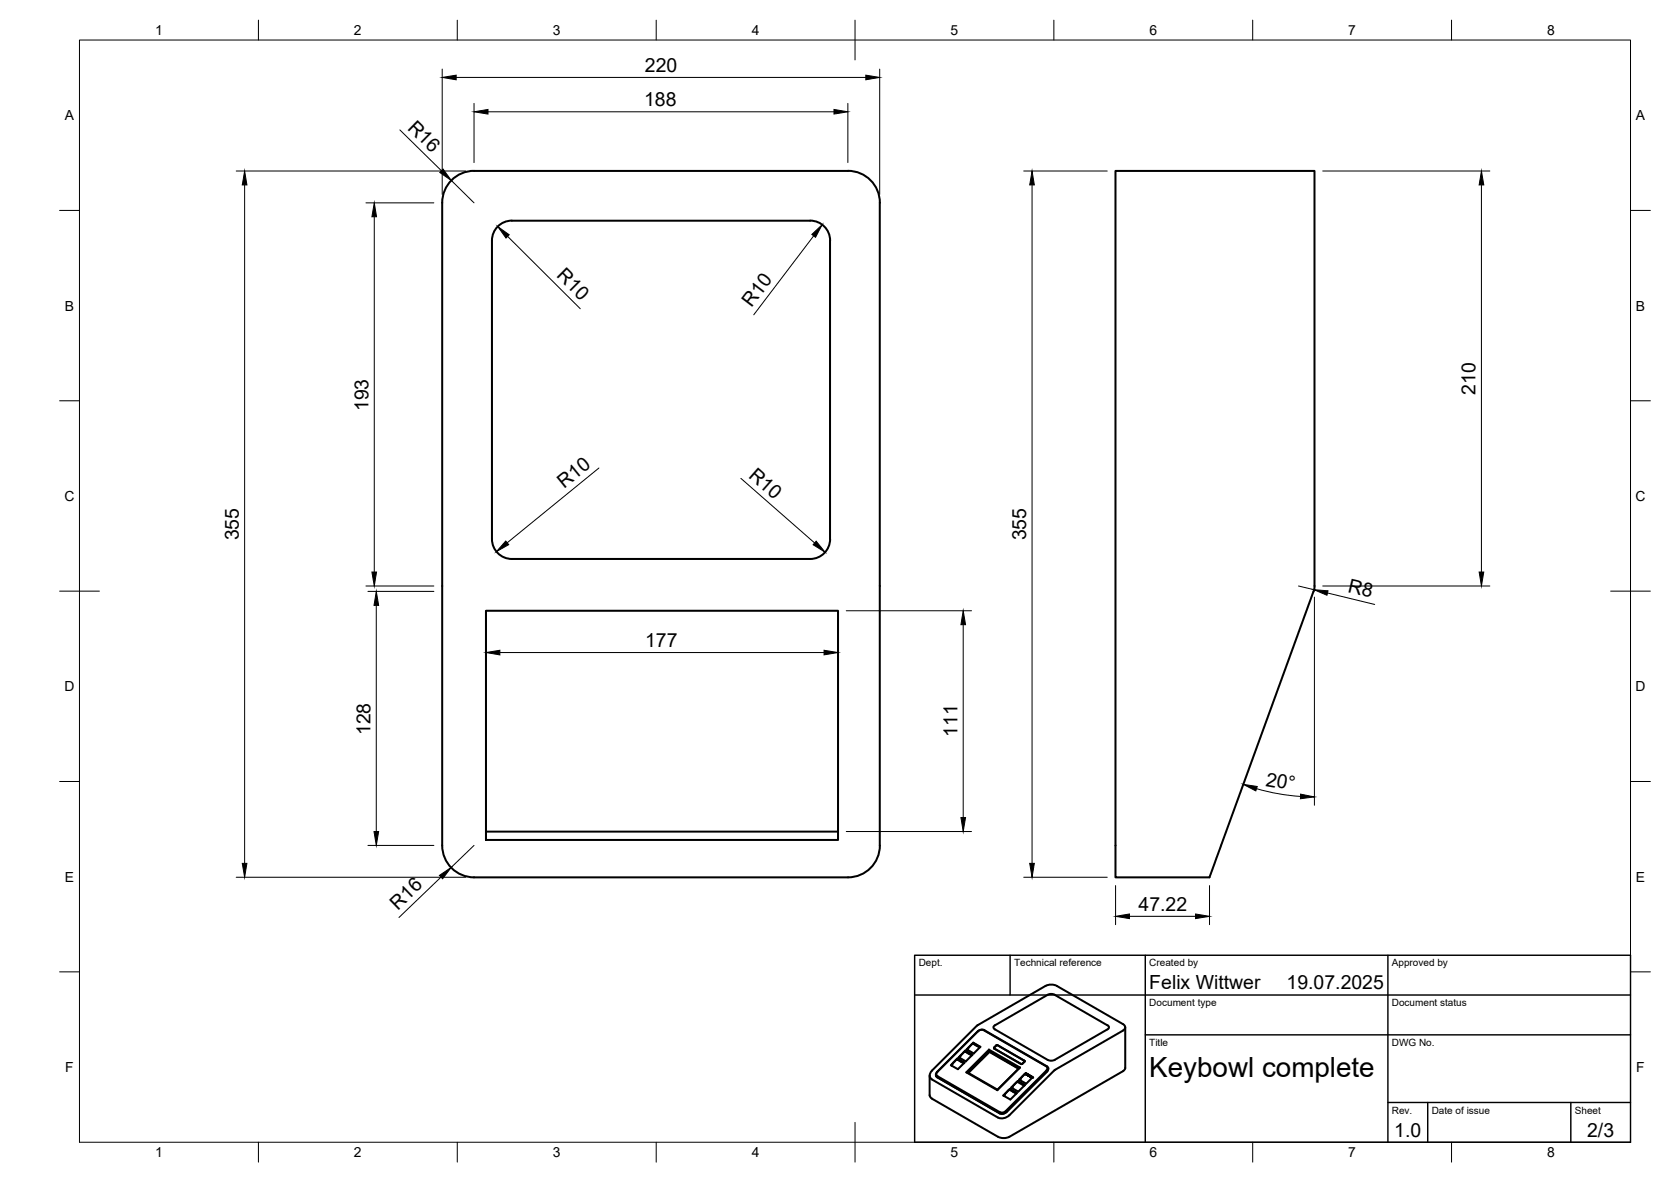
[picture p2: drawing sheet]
<svg xmlns="http://www.w3.org/2000/svg" width="420mm" height="297mm" viewBox="0 0 420 297" stroke-linecap="round" stroke-linejoin="round" font-family="sans-serif">
<!-- layer: Visible -->
<g fill="none" stroke="#000" stroke-width=".51">
<path d="M111.2 50.9a8 8 0 0 1 8-8l94 .1a8 8 0 0 1 8 7.9M111.2 51v161.5a8 8 0 0 0 8 8h94a8 8 0 0 0 8-8v-161.5M124.9 57.2a4.9 4.9 0 0 1 3.8-1.7l75-.1a5 5 0 0 1 5 5.1v75a5 5 0 0 1-5 5h-75a5 5 0 0 1-5-5v-75.1a5 5 0 0 1 1.2-3.2zM122.2 153.5h88.5v57.6h-88.5zM330.3 148.6l.2-1v-104.6h-50v177.5h23.6l26.2-71.9M122.2 209h88.5M245.6 257.8l-11.2 11.2a1.33 1.33 0 0 0-.1 2.3M245.9 257.6l17-9.8 1.4-.4 1.4 .4 16.6 9.6a.86 .86 0 0 1 .6 .8 .86 .86 0 0 1-.6 .8l-17 9.8M245.9 257.6l-.3 .2M247.5 258.9l15.7 9a.79 .79 0 0 1 0 1.4M247.5 258.9l-1-.1-.7 .4M249.9 257.9l13.5-7.9 1.1-.2 .7 .2 13.3 7.6 .3 .6-.3 .5-13.3 7.6-1.1 .3-.7-.3-13.2-7.6-.3-.3z"/>
<path d="M282.9 258.2v10.2l-.1 .4-.5 .4M233.7 270.3v5M234.3 271.3l16.7 9.5a2.56 2.56 0 0 0 2.8-.6M235.3 270.3l.4 .4M235.7 269.3a.69 .69 0 0 0 .1 1.2l15.6 9M239.4 267.6l-.2 .2M240.7 266.3h-.3l-.9 1-.2 .5M240.7 266.3l1.6 .9M240.7 266l1.8 1-1.6 1.7-1.8-1 1.2-1.2M240.7 266l.1 .2M240.7 266l-.2 .3M240.8 266.2l-.1 .1"/>
<path d="M240.8 266.2l1.6 .9M241.3 266.5v.1M241.4 265.6l-.2 .2M242.7 264.3h-.2l-1 1-.2 .5M242.7 264.3l1.6 .9M242.7 264l.1 .2M242.7 264l1.8 1.1-1.7 1.6-1.7-1 1.2-1.2M242.7 264l-.2 .3M242.8 264.2l-.1 .1M242.8 264.2l1.6 .9M243 269.5l7.8 4.3v.2M243.4 264.5l-.2 .1"/>
<path d="M243.4 263.6l-.2 .2M244.5 262.3l.2-.3 1.8 1.1-1.7 1.6-1.7-1 1.2-1.2M244.7 262.3h-.3l-.9 1-.2 .5M244.7 262.3l1.6 .9M244.7 262l.1 .2M244.8 262.2l-.1 .1M244.8 262.2l1.6 .9M245.3 262.5l-.1 .1M248.7 263.8l.1 .4 7.4 4.3M248.7 263.8l-5.7 5.7 7.8 4.5M248.7 263.8l7.8 4.5M248.8 264.4l7.3 4.2"/>
<path d="M248.8 264.4v-.2l-5.4 5.4M248.8 264.4l-5.3 5.2M250 263.3v.2M250.5 262.7l-.6 .6M250.5 262.7l.3-.1 6.8 4v.2l-.8 .6-6.8-3.9M252.6 275.2l-.2 .2M253.9 273.9h-.3l-.9 1-.2 .5M253.9 273.9l1.6 .9M253.9 273.6l1.8 1.1-1.7 1.6-1.7-1 1.2-1.2M253.9 273.6l.1 .2M253.9 273.6l-.2 .3M254 273.8l-.1 .1"/>
<path d="M254 273.8l1.6 .9M254.6 273.2l-.2 .2M255.9 271.9l-.3 .1-.9 .9-.2 .6M255.9 271.9l1.6 .9M255.9 271.6l.1 .2M255.9 271.6l-.2 .3M255.9 271.6l1.8 1.1-1.7 1.6-1.7-1 1.2-1.2M256 271.8l-.1 .1M256 271.8l1.6 .9M256.5 268.3l-5.7 5.5M256.5 268.3l-5.7 5.7M256.6 271.2l-.2 .2"/>
<path d="M257.9 269.9l-.3 .1-.9 .9-.2 .6M257.9 269.9l.8 .5M257.9 269.9h.1M257.9 269.6l1.8 1.1-1.7 1.6-1.8-1 1.3-1.2M257.9 269.6l.1 .2M257.9 269.6l-.2 .3M258 269.9h.1M258 269.9h-.1M258 269.8l-.1 .1M258 269.8l1.6 .9M258 269.9v.1M258.1 270h-.1"/>
<path d="M258.1 270h.1M258.1 270l.1 .1M258.2 270h.1M258.2 270.1h.1M258.3 270.1h.1M258.3 270.2h.1M258.3 270.1v.1M258.4 270.2h.1M258.6 270.3h.1M258.6 270.2v.1M258.7 270.4h.1M258.7 270.4l.8 .5"/>
<path d="M258.8 270.3v.1M258.8 270.3l-.1 .1M258.8 270.4h.1M258.8 270.5h.1M258.9 270.5h.1M259.1 270.6h-.1M259.1 270.6h.1M259.2 270.6h.1M259.2 270.6v.1M259.2 270.7h.1M259.3 270.7h.1M259.3 270.7h-.1"/>
<path d="M259.4 270.7v.1M259.4 270.8h.1M259.4 270.7h.1M259.5 270.8h.1M259.5 270.8v.1M263.1 269.1l-10.2 10.1a1.3 1.3 0 0 1-1.5 .3M263.1 269.1a.66 .66 0 0 0-.1-1.2l-15.6-9a1.3 1.3 0 0 0-1.5 .3l-10.3 10.2M263.2 269.3l-10.1 10.1-.7 .4-1.1-.1M263.2 269.3l-10.1 10.2-1.1 .4-.6-.1-15.7-9.1a.79 .79 0 0 1-.1-1.3M263.5 268.3v.1M263.5 268.3l.1 .5-.3 .5M265.1 269l-11.3 11.3"/>
<path d="M265.3 268.8l-.2 .2M282.3 269.2l-28.5 16.5-.9 .3h-1l-.9-.3-16.7-9.6-.5-.8"/>
</g>
<g fill="#000">
<circle cx="240.4" cy="266.3" r=".25"/>
<circle cx="240.7" cy="266.3" r=".25"/>
<circle cx="241.5" cy="266.7" r=".25"/>
<circle cx="242.4" cy="264.3" r=".25"/>
<circle cx="242.7" cy="264.3" r=".25"/>
<circle cx="243.5" cy="264.7" r=".25"/>
<circle cx="244.4" cy="262.3" r=".25"/>
<circle cx="244.7" cy="262.3" r=".25"/>
<circle cx="253.6" cy="273.9" r=".25"/>
<circle cx="253.9" cy="273.9" r=".25"/>
<circle cx="255.6" cy="272" r=".25"/>
<circle cx="255.9" cy="271.9" r=".25"/>
<circle cx="257.6" cy="270" r=".25"/>
<circle cx="257.9" cy="269.9" r=".25"/>
<circle cx="258" cy="269.9" r=".25"/>
<circle cx="258" cy="270" r=".25"/>
<circle cx="258.1" cy="270" r=".25"/>
<circle cx="258.1" cy="269.9" r=".25"/>
<circle cx="258.1" cy="270.1" r=".25"/>
<circle cx="258.2" cy="270.1" r=".25"/>
<circle cx="258.3" cy="270.1" r=".25"/>
<circle cx="258.4" cy="270.2" r=".25"/>
<circle cx="258.5" cy="270.3" r=".25"/>
<circle cx="258.6" cy="270.3" r=".25"/>
<circle cx="258.7" cy="270.4" r=".25"/>
<circle cx="258.8" cy="270.4" r=".25"/>
<circle cx="258.8" cy="270.3" r=".25"/>
<circle cx="258.9" cy="270.5" r=".25"/>
<circle cx="258.9" cy="270.4" r=".25"/>
<circle cx="259" cy="270.5" r=".25"/>
<circle cx="259.1" cy="270.6" r=".25"/>
<circle cx="259.2" cy="270.6" r=".25"/>
<circle cx="259.4" cy="270.7" r=".25"/>
<circle cx="259.4" cy="270.8" r=".25"/>
<circle cx="259.5" cy="270.8" r=".25"/>
</g>
<!-- layer: BORDER -->
<g fill="none" stroke="#000" stroke-width=".25">
<path d="M20 10.1h390v276.9h-390zM65 5.1v5M115 5.1v5M165 5.1v5M215 5.1v10M265 5.1v5M315 5.1v5M365 5.1v5M15 52.9h5M410 52.9h5M15 100.7h5M410 100.7h5"/>
<path d="M15 148.6h10M405 148.6h10M15 196.4h5M410 196.4h5M15 244.2h5M410 244.2h5M65 287v5M115 287v5M165 287v5M215 282.1v9.9M265 287v5M315 287v5"/>
<path d="M365 287v5"/>
</g>
<!-- layer: TITLEBLOCK -->
<path d="M230 240.1h180v46.9h-180zM230 250h180M254 240.1v9.9M288 240.1v46.9M349 240.1v46.9M288 260.1h122M349 277.1h61M359 277.1v9.9M395 277.1v9.9" fill="none" stroke="#000" stroke-width=".36"/>
<!-- layer: FD_Dimensions -->
<g fill="none" stroke="#000" stroke-width=".25">
<path d="M111.2 17.4v31.5M114.7 19.5h103M221.2 17.4v31.5M100.5 32.6l10.5 10.3M119.2 26v14.9M122.7 28.1h87M213.2 26v14.9M59.4 43h57.7M61.5 46.5v170.5M92 51h17.1M94.1 54.5v89.2M113.5 45.4l5.7 5.6"/>
<path d="M127.6 59.4l18.3 18.2M204.6 59.3l-15.1 19.8M257.4 43h21M259.5 46.5v170.5M332.6 43h42M372.5 46.5v97.2M150.6 117.6l-23.1 18.8M186.3 120.2l18.5 16.2M92 147.3h17.1M92.5 148.6h16.6M94.6 152.1v56.9M122.2 155.6v10.5"/>
<path d="M210.7 155.6v10.5M212.8 153.5h31.5M242.2 157v48.5M326.5 147.3l3.9 .9M330.5 150.1v52.3M332.6 147.3h42M333.8 149l11.9 2.9M125.7 164h81.5M315.9 198.2l5 1.2 6.1 .7M92.5 212.5h16.6M119.2 212.5l-5.8 5.5M212.8 209h31.5"/>
<path d="M59.4 220.5h57.7M110.9 220.4l-10.6 10.2M257.4 220.5h21M280.5 222.6v9.8M284 230.3h16.6M304.1 222.6v9.8"/>
</g>
<g fill="#000" stroke="#000" stroke-width=".25">
<path d="M111.2 19.5l3.5-.6v1.2zM217.7 18.9l3.5 .6-3.5 .6zM119.2 28.1l3.5-.6v1.2zM209.7 27.5l3.5 .6-3.5 .6zM61.5 43l.6 3.5h-1.2zM94.1 51l.6 3.5h-1.2zM111.4 42.5l2.1 2.9-2.9-2.1zM125.2 56.9l2.8 2.1-.8 .8zM204.1 58.9l2.6-2.4-1.6 3.1zM259.5 43l.6 3.5h-1.2zM372.5 43l.6 3.5h-1.2zM127.2 136l.7 .9-3.1 1.7z"/>
<path d="M205.2 136l2.3 2.8-3.1-1.9zM93.5 143.7h1.2l-.6 3.6zM94.6 148.6l.6 3.5h-1.2zM242.2 153.5l.6 3.5h-1.2zM330.4 148.2l3.5 .3-.2 1.1zM371.9 143.7h1.2l-.6 3.6zM122.2 164l3.5-.6v1.2zM207.2 163.4l3.5 .6-3.5 .6zM312.6 197.1l3.5 .5-.3 1.2zM327 199.6l3.5 .7-3.5 .4zM60.9 217h1.2l-.6 3.5zM94 209h1.2l-.6 3.5z"/>
<path d="M110.5 220l2.9-2-2.1 2.8zM241.6 205.5h1.2l-.6 3.5zM258.9 217h1.2l-.6 3.5zM280.5 230.3l3.5-.6v1.2zM300.6 229.7l3.5 .6-3.5 .6z"/>
</g>
<text font-size="7" x="289" y="270.6">Keybowl complete</text>
<g font-size="4.9">
<text x="162.2" y="18">220</text>
<text x="162" y="26.6">188</text>
<text x="102.3" y="32.3" transform="rotate(44 102.3 32.3)">R16</text>
<text x="139.7" y="69.4" transform="rotate(45 139.7 69.4)">R10</text>
<text x="189" y="77.4" transform="rotate(-53 189 77.4)">R10</text>
<text x="371" y="99.2" transform="rotate(-90 371 99.2)">210</text>
<text x="92.6" y="103.3" transform="rotate(-90 92.6 103.3)">193</text>
<text x="188" y="119.8" transform="rotate(41 188 119.8)">R10</text>
<text x="141.8" y="122.9" transform="rotate(-39 141.8 122.9)">R10</text>
<text x="60" y="135.8" transform="rotate(-90 60 135.8)">355</text>
<text x="258" y="135.8" transform="rotate(-90 258 135.8)">355</text>
<text x="338.8" y="148.7" transform="rotate(14 338.8 148.7)">R8</text>
<text x="162.2" y="162.6">177</text>
<text x="93.2" y="184.8" transform="rotate(-90 93.2 184.8)">128</text>
<text x="240.8" y="185.1" transform="rotate(-90 240.8 185.1)">111</text>
<text x="318.1" y="197.4" transform="rotate(10 318.1 197.4)">20°</text>
<text x="100" y="228.8" transform="rotate(-44 100 228.8)">R16</text>
<text x="286.3" y="228.9">47.22</text>
<text x="289" y="248.5">Felix Wittwer</text>
<text x="323.5" y="248.5">19.07.2025</text>
<text x="350.6" y="285.7">1.0</text>
<text x="399.1" y="285.7">2/3</text>
</g>
<g font-size="3.5">
<text x="39" y="8.8">1</text>
<text x="89" y="8.8">2</text>
<text x="139" y="8.8">3</text>
<text x="189" y="8.8">4</text>
<text x="239" y="8.8">5</text>
<text x="289" y="8.8">6</text>
<text x="339" y="8.8">7</text>
<text x="389" y="8.8">8</text>
<text x="16.3" y="30.2">A</text>
<text x="411.3" y="30.2">A</text>
<text x="16.3" y="78">B</text>
<text x="411.3" y="78">B</text>
<text x="16.2" y="125.9">C</text>
<text x="411.2" y="125.9">C</text>
<text x="16.2" y="173.7">D</text>
<text x="411.2" y="173.7">D</text>
<text x="16.3" y="221.6">E</text>
<text x="411.3" y="221.6">E</text>
<text x="16.4" y="269.4">F</text>
<text x="411.4" y="269.4">F</text>
<text x="39" y="290.8">1</text>
<text x="89" y="290.8">2</text>
<text x="139" y="290.8">3</text>
<text x="189" y="290.8">4</text>
<text x="239" y="290.8">5</text>
<text x="289" y="290.8">6</text>
<text x="339" y="290.8">7</text>
<text x="389" y="290.8">8</text>
</g>
<g font-size="2.5">
<text x="231" y="242.9">Dept.</text>
<text x="255" y="242.9">Technical reference</text>
<text x="289" y="242.9">Created by</text>
<text x="350" y="242.9">Approved by</text>
<text x="289" y="252.8">Document type</text>
<text x="350" y="252.8">Document status</text>
<text x="289" y="262.9">Title</text>
<text x="350" y="262.9">DWG No.</text>
<text x="350" y="279.9">Rev.</text>
<text x="360" y="279.9">Date of issue</text>
<text x="396" y="279.9">Sheet</text>
</g>
</svg>
